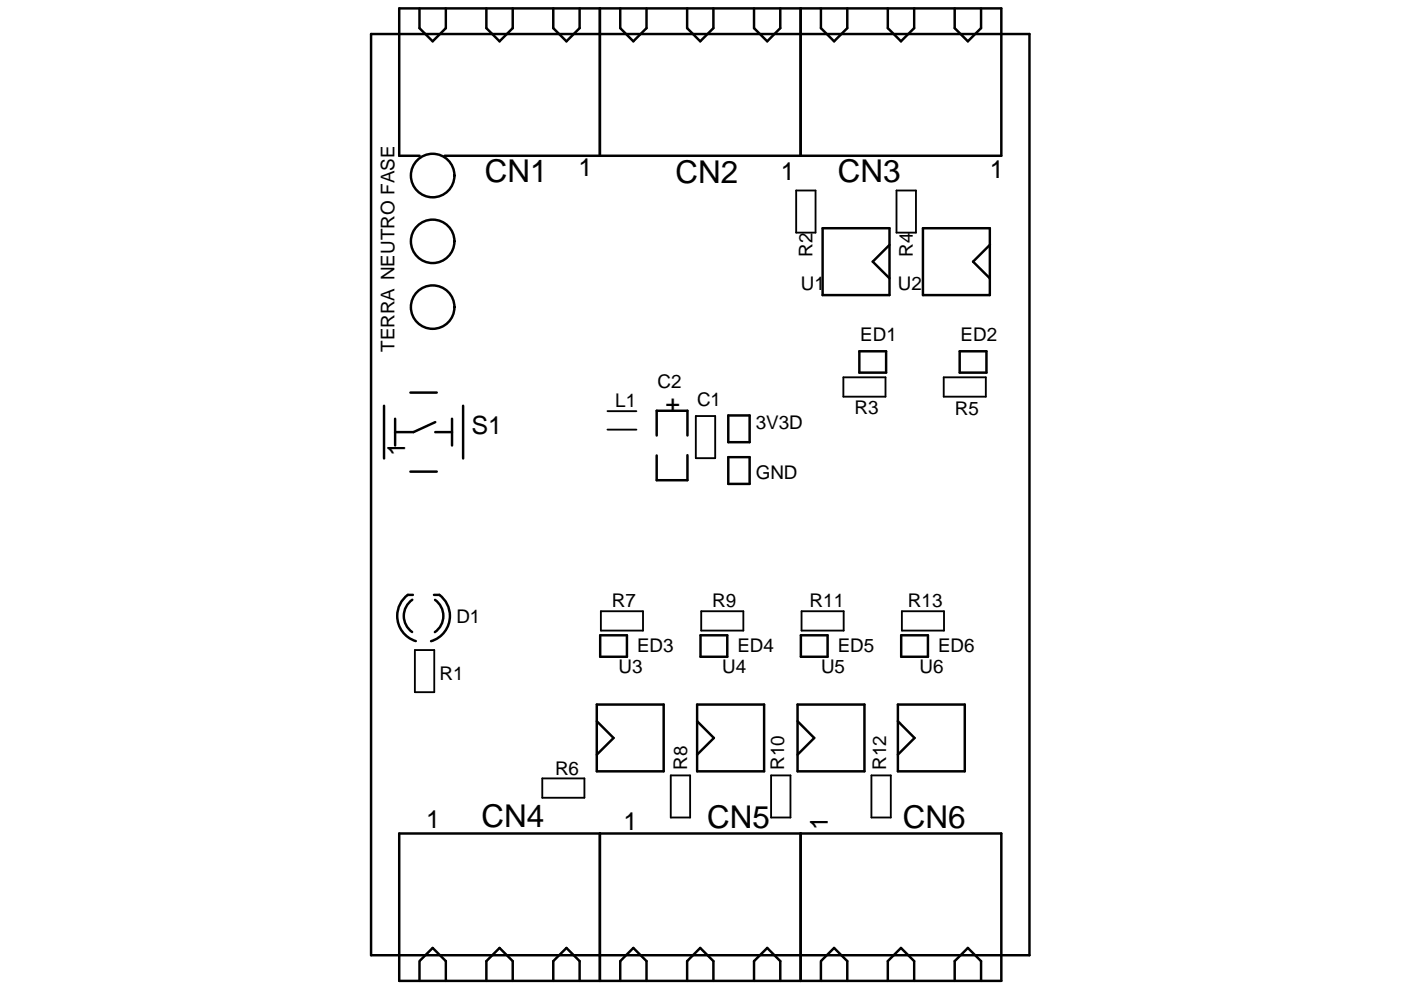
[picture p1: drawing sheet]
<svg xmlns="http://www.w3.org/2000/svg" width="297mm" height="210mm" viewBox="0 0 297 210" stroke-linecap="round" stroke-linejoin="round" font-family="sans-serif">
<g fill="none" stroke="#000" stroke-width=".52">
<path d="M78.7 7.2h139.6v195.4h-139.6zM88.9 1.8v4.2l2.8 2.8 2.8-2.8v-4.2M103.1 1.8v4.2l2.8 2.8 2.8-2.8v-4.2M117.3 1.8v4.2l2.8 2.8 2.8-2.8v-4.2M127.2 1.8v31.2M131.5 1.8v4.2l2.8 2.8 2.8-2.8v-4.2M151.3 1.8v4.2l-2.8 2.8-2.8-2.8v-4.2M159.9 1.8v4.2l2.8 2.8 2.7-2.8v-4.2M169.8 1.8v31.2M174.1 1.8l-.1 4.2 2.8 2.8 2.8-2.8v-4.2M188.2 1.8v4.2l2.8 2.8 2.8-2.8v-4.2M202.4 1.8v4.2l2.8 2.8 2.8-2.8v-4.2"/>
<path d="M89 33h-4.4v-31.2h127.7v31.2h-118M174.4 48.4h14.2v14.2h-14.2zM188.6 51.9l-3.6 3.6 3.6 3.5M195.7 48.4h14.2v14.2h-14.2zM209.9 51.9l-3.6 3.6 3.6 3.5M182.2 74.5h5.7v4.5h-5.7zM203.5 74.5h5.6v4.5h-5.6zM81.4 86.1v11.1M83.8 88.8v5.7M87 83.3h5.6M92.3 89.5l-4.6 2.2h-3.9M92.3 91.7h3.5"/>
<path d="M95.8 88.8v5.7M98.2 86.1v11.1M139.2 92.4v-5.3h6.6v5.3M145.8 96.5v5.4h-6.6v-5.3M154.4 88.1h4.5v5.7h-4.5zM154.4 97h4.5v5.6h-4.5zM87 100h5.6M87.4 127.2a4.2 4.2 0 0 0 0 6.8M87.5 126.2h-1a5.6 5.6 0 0 0-2.2 5.4 5.6 5.6 0 0 0 3.9 4.4M92 126.2h1.2a5.6 5.6 0 0 1 2.1 5.4 5.6 5.6 0 0 1-3.9 4.4M92.2 127.2a4.2 4.2 0 0 1 0 6.9M127.3 134.7h5.6v4.6h-5.6z"/>
<path d="M148.5 134.7h5.7v4.6h-5.7zM169.8 134.7h5.7v4.6h-5.7zM191.1 134.7h5.6v4.6h-5.6zM126.5 153l3.6 3.5-3.6 3.6M126.5 149.4h14.2v14.2h-14.2zM147.8 153l3.6 3.5-3.6 3.6M147.8 149.4h14.2v14.2h-14.2zM169.1 153l3.5 3.5-3.5 3.6M169.1 149.4h14.2v14.2h-14.2zM190.4 149.4h14.2v14.2h-14.2zM190.4 153l3.5 3.5-3.5 3.6M84.6 176.8h127.7v31.2h-127.7z"/>
<path d="M127.2 176.8v31.2M169.8 176.8v31.2M88.9 208v-4.1l2.8-2.8 2.8 2.8v4.1M103.1 208v-4.1l2.8-2.8 2.8 2.8v4.1M117.3 208v-4.1l2.8-2.8 2.8 2.8v4.1M131.5 208v-4.1l2.8-2.8 2.8 2.8v4.1M145.7 208v-4.1l2.8-2.8 2.8 2.8v4.1M159.9 208v-4.1l2.8-2.8 2.7 2.8v4.1M174 208v-4.1l2.8-2.8 2.8 2.8v4.1M188.2 208v-4.1l2.8-2.8 2.8 2.8v4.1M202.4 208v-4.1l2.8-2.8 2.8 2.8v4.1"/>
<circle cx="91.7" cy="37.2" r="4.6"/>
<circle cx="91.7" cy="51.2" r="4.6"/>
<circle cx="91.7" cy="65.1" r="4.6"/>
</g>
<g fill="none" stroke="#000" stroke-width=".39">
<path d="M168.8 40.4h4.1v8.9h-4.1zM190.1 40.4h4.1v8.9h-4.1zM128.8 91.1h6.1M128.8 87.2h6.1M147.5 88.2h4.1v9h-4.1zM178.8 80h8.9v4.1h-8.9zM200.1 80h8.9v4.1h-8.9zM88 137.9h4.1v8.9h-4.1zM127.4 129.6h8.9v4.2h-8.9zM148.7 129.6h8.9v4.2h-8.9zM169.9 129.6h9v4.2h-9zM191.2 129.6h8.9v4.2h-8.9z"/>
<path d="M115 165.1h8.9v4.1h-8.9zM142.2 164.5h4.1v8.9h-4.1zM163.5 164.5h4.1v8.9h-4.1zM184.8 164.5h4.1v8.9h-4.1z"/>
</g>
<g font-size="6.7">
<text x="102.8" y="38.5">CN1</text>
<text x="143.2" y="38.8">CN2</text>
<text x="177.6" y="38.5">CN3</text>
<text x="102.1" y="175.3">CN4</text>
<text x="150" y="175.7">CN5</text>
<text x="191.4" y="175.7">CN6</text>
</g>
<g font-size="5.3">
<text x="122.7" y="37.4">1</text>
<text x="165.6" y="38.1">1</text>
<text x="209.9" y="37.8">1</text>
<text x="141.1" y="87.4">+</text>
<text x="100" y="92">S1</text>
<text x="85.9" y="96.6" transform="rotate(-90 85.9 96.6)">1</text>
<text x="90.4" y="175.7">1</text>
<text x="132.2" y="176">1</text>
<text x="175.5" y="176" transform="rotate(-90 175.5 176)">1</text>
</g>
<g font-size="4">
<text x="172.3" y="54.4" transform="rotate(-90 172.3 54.4)">R2</text>
<text x="193.6" y="54.4" transform="rotate(-90 193.6 54.4)">R4</text>
<text x="169.8" y="61.5">U1</text>
<text x="190.4" y="61.5">U2</text>
<text x="83.6" y="74.7" transform="rotate(-90 83.6 74.7)">TERRA NEUTRO FASE</text>
<text x="182.4" y="72.3">ED1</text>
<text x="203.7" y="72.3">ED2</text>
<text x="139.4" y="82.3">C2</text>
<text x="130.4" y="86.3">L1</text>
<text x="147.8" y="86.2">C1</text>
<text x="181.2" y="87.8">R3</text>
<text x="202.4" y="88.1">R5</text>
<text x="160.2" y="91">3V3D</text>
<text x="160.2" y="101.6">GND</text>
<text x="129.7" y="128.7">R7</text>
<text x="151" y="128.7">R9</text>
<text x="171.7" y="128.7">R11</text>
<text x="192.5" y="128.7">R13</text>
<text x="96.8" y="132.1">D1</text>
<text x="131.2" y="142.7">U3</text>
<text x="135.1" y="138.3">ED3</text>
<text x="153.1" y="142.7">U4</text>
<text x="156.3" y="138.3">ED4</text>
<text x="174.1" y="142.7">U5</text>
<text x="177.6" y="138.3">ED5</text>
<text x="195" y="142.7">U6</text>
<text x="198.9" y="138.3">ED6</text>
<text x="93.2" y="144.1">R1</text>
<text x="117.7" y="164.3">R6</text>
<text x="145.7" y="163.3" transform="rotate(-90 145.7 163.3)">R8</text>
<text x="166.3" y="163.3" transform="rotate(-90 166.3 163.3)">R10</text>
<text x="187.9" y="163.3" transform="rotate(-90 187.9 163.3)">R12</text>
</g>
</svg>
